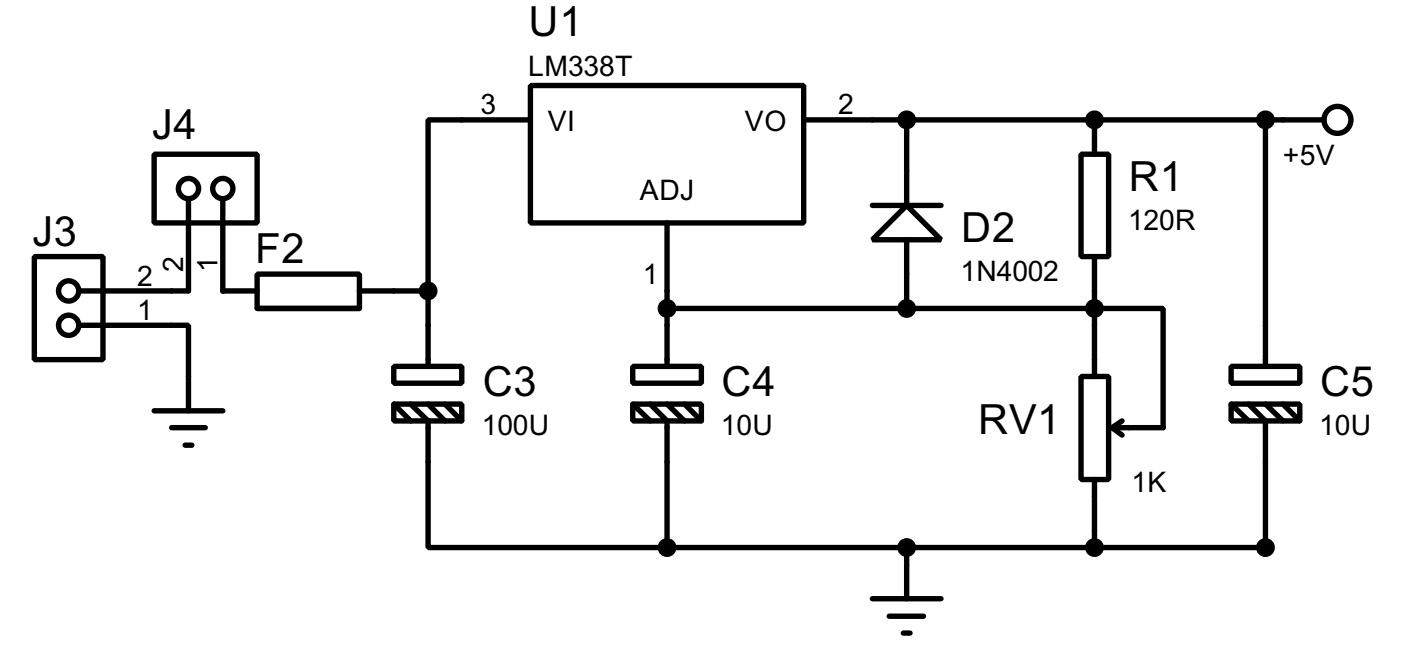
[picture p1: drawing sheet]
<svg xmlns="http://www.w3.org/2000/svg" width="104mm" height="48mm" viewBox="0 0 104 48" stroke-linecap="round" stroke-linejoin="round" font-family="sans-serif">
<g fill="none" stroke="#000" stroke-width=".4">
<path d="M2.6 19.1h5.1v7.6h-5.1zM11.5 11.5h7.6v5.1h-7.6zM14 14.8v6.8h-8.1M16.6 14.8v6.8h2.5M39.4 6.4h20.3v10.2h-20.3zM39.4 8.9h-7.6v12.7M49.6 16.6v10.6M59.7 8.9h38.7M64.8 15.3h5.1M67.4 15.3l2.5 2.5h-5.1zM67.4 8.9v6.4M67.4 17.8v5.1"/>
<path d="M80.3 11.5h2.1v7.6h-2.1zM81.3 8.9v2.6M81.3 19.1v8.9M94 8.9v18.3M5.9 24.2h8.1v6.3M11.5 30.5h5.1M12.8 31.8h2.5M13.8 33.1h.5M19.1 20.4h7.6v2.5h-7.6zM19.1 22.9h7.6M26.7 21.6h5.1M29.3 27.2h5v1.3h-5z"/>
<path d="M29.3 30h5v1.3h-5zM29.3 30l1.2 1.3M30.5 30l1.3 1.3v9.4h17.8M31.8 21.6v5.6M31.8 30l1.3 1.3M33.1 30l1.2 1.3M47 27.2h5.1v1.3h-5.1zM47 30h5.1v1.3h-5.1zM47 30l1.3 1.3M48.3 30l1.3 1.3v9.4M49.6 22.9h36.8v8.9h-3.8M49.6 30l1.3 1.3"/>
<path d="M50.9 30l1.2 1.3M80.3 28h2.1v7.6h-2.1zM81.3 35.6v5.1M82.6 31.8l.8 .5M83.4 31.3l-.8 .5M91.5 27.2h5.1v1.3h-5.1zM91.5 30h5.1v1.3h-5.1zM91.5 30l1.3 1.3M92.8 30l1.2 1.3v9.4h-44.4M94 30l1.3 1.3M95.3 30l1.3 1.3M64.8 44.5h5.1"/>
<path d="M66.1 45.8h2.5M67.1 47h.5M67.4 40.7v3.8"/>
<circle cx="14" cy="14" r=".75"/>
<circle cx="16.5" cy="14" r=".75"/>
<circle cx="99.3" cy="8.9" r="1"/>
<circle cx="5.1" cy="21.6" r=".75"/>
<circle cx="5.1" cy="24.2" r=".75"/>
</g>
<g fill="#000">
<circle cx="81.3" cy="8.9" r=".2"/>
<circle cx="16.6" cy="21.6" r=".2"/>
</g>
<g fill="#000" stroke="#000" stroke-width=".4">
<circle cx="67.3" cy="8.9" r=".5"/>
<circle cx="81.3" cy="8.9" r=".5"/>
<circle cx="94" cy="8.9" r=".5"/>
<circle cx="31.8" cy="21.6" r=".5"/>
<circle cx="49.5" cy="22.9" r=".5"/>
<circle cx="67.3" cy="22.9" r=".5"/>
<circle cx="81.3" cy="22.9" r=".5"/>
<circle cx="49.5" cy="40.7" r=".5"/>
<circle cx="67.3" cy="40.7" r=".5"/>
<circle cx="81.3" cy="40.7" r=".5"/>
<circle cx="94" cy="40.7" r=".5"/>
</g>
<g font-size="3.5">
<text x="39.3" y="2.7">U1</text>
<text x="11.3" y="10.4">J4</text>
<text x="71.4" y="18">D2</text>
<text x="83.9" y="14.2">R1</text>
<text x="2.4" y="18.3">J3</text>
<text x="19" y="19.6">F2</text>
<text x="35.9" y="29.4">C3</text>
<text x="53.6" y="29.4">C4</text>
<text x="98.1" y="29.4">C5</text>
<text x="72.7" y="32.3">RV1</text>
</g>
<g font-size="2.4">
<text x="39.2" y="5.6">LM338T</text>
<text x="35.7" y="8.5">3</text>
<text x="40.7" y="9.7">VI</text>
<text x="55.3" y="9.7">VO</text>
<text x="62.3" y="8.5">2</text>
<text x="47.5" y="14.9">ADJ</text>
<text x="83.8" y="17.1">120R</text>
<text x="95.3" y="12.3">+5V</text>
<text x="10.2" y="23.8">1</text>
<text x="10.2" y="21.2">2</text>
<text x="13.6" y="20.2" transform="rotate(-90 13.6 20.2)">2</text>
<text x="16.2" y="20.2" transform="rotate(-90 16.2 20.2)">1</text>
<text x="47.8" y="21.1">1</text>
<text x="71.4" y="20.9">1N4002</text>
<text x="35.8" y="32.3">100U</text>
<text x="53.6" y="32.3">10U</text>
<text x="98" y="32.3">10U</text>
<text x="84.1" y="36.5">1K</text>
</g>
</svg>
